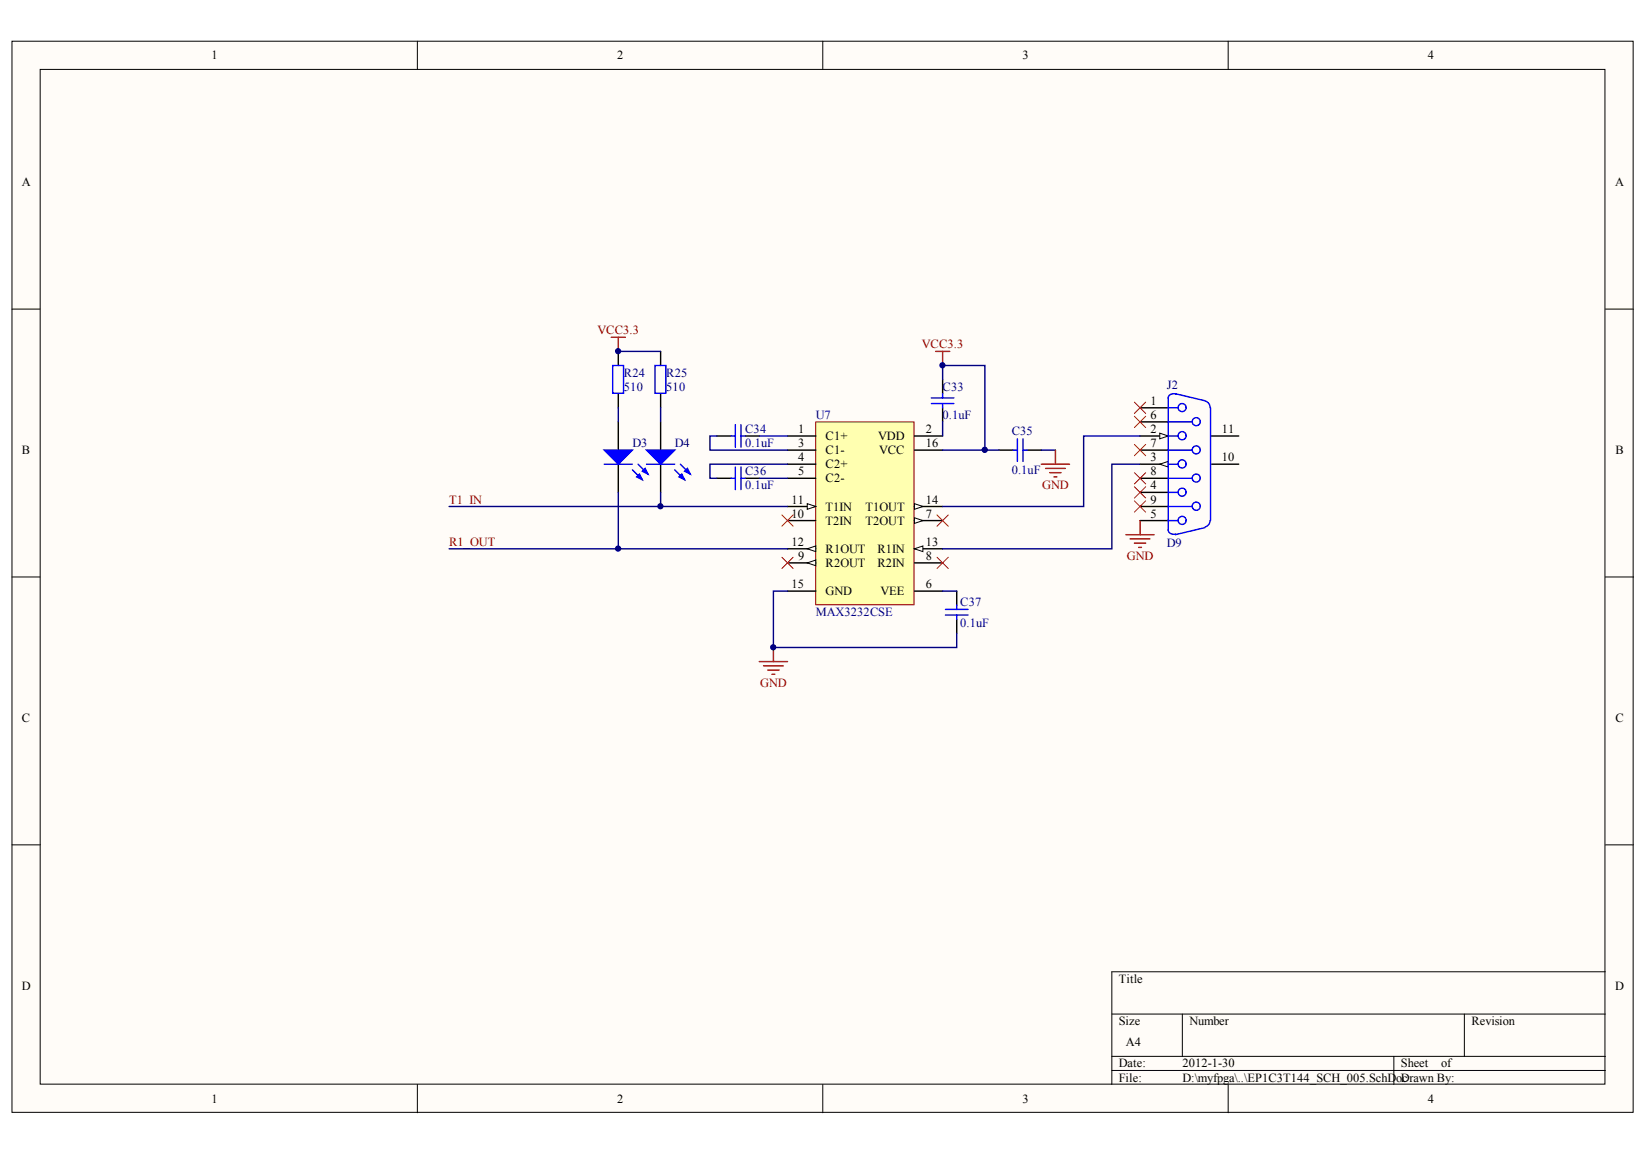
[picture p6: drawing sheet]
<svg xmlns="http://www.w3.org/2000/svg" width="291mm" height="204mm" viewBox="0 0 291 204" stroke-linecap="round" stroke-linejoin="round" font-family="sans-serif">
<g fill="#fffcf8" stroke="#000" stroke-width=".18">
<path d="M2.1 7.3h286v188.9h-286z"/>
<path d="M7.1 12.2h276v179h-276z"/>
</g>
<g fill="none" stroke="#000" stroke-width=".18">
<path d="M73.6 7.3v4.9M145.1 7.3v4.9M216.6 7.3v4.9M2.1 54.5h5M283.2 54.5h4.9M2.1 101.8h5M283.2 101.8h4.9M2.1 149h5M283.2 149h4.9M196.1 178.9h87.1M208.6 178.9v7.4M258.3 178.9v7.4"/>
<path d="M283.2 171.4h-87.1v19.9M73.6 191.3v5M145.1 191.3v5M196.1 186.3h87.1M196.1 188.8h87.1M216.6 191.3v5M245.9 186.3v5"/>
</g>
<path d="M143.9 74.4h17.3v32.3h-17.3z" fill="#ffffb0" stroke="#800000" stroke-width=".18"/>
<path d="M138.9 76.9h5M138.9 79.4h5M161.3 76.9h5M138.9 81.9h5M138.9 84.4h5M161.3 91.8h5M161.3 104.3h5" fill="none" stroke="#000" stroke-width=".25"/>
<path d="M161.3 91.3l1.5 .5-1.5 .5z" fill="#fffcf8" stroke="#000" stroke-width=".18"/>
<path d="M138.9 99.3h5M161.3 99.3h5" fill="none" stroke="#000" stroke-width=".25"/>
<path d="M142.4 99.3l1.5-.5v1z" fill="#fffcf8" stroke="#000" stroke-width=".18"/>
<path d="M138.9 91.8h5M138.9 89.3h5" fill="none" stroke="#000" stroke-width=".25"/>
<path d="M142.4 88.8l1.5 .5-1.5 .5z" fill="#fffcf8" stroke="#000" stroke-width=".18"/>
<path d="M138.9 96.8h5" fill="none" stroke="#000" stroke-width=".25"/>
<path d="M142.4 96.8l1.5-.5v1z" fill="#fffcf8" stroke="#000" stroke-width=".18"/>
<path d="M161.3 96.8h5" fill="none" stroke="#000" stroke-width=".25"/>
<path d="M161.3 96.8l1.5-.5v1z" fill="#fffcf8" stroke="#000" stroke-width=".18"/>
<path d="M161.3 89.3h5" fill="none" stroke="#000" stroke-width=".25"/>
<path d="M161.3 88.8l1.5 .5-1.5 .5z" fill="#fffcf8" stroke="#000" stroke-width=".18"/>
<path d="M161.3 79.4h5M201.1 71.9h5M201.1 76.9h5M138.9 104.3h5" fill="none" stroke="#000" stroke-width=".25"/>
<g fill="none" stroke="#00f" stroke-width=".25">
<path d="M206.1 76.9h1.7M206.1 71.9h1.7M206.1 74.4h4.2M206.1 79.4h4.2M206.1 81.9h1.7M206.1 86.9h1.7M206.1 91.8h1.7M206.1 84.4h4.2M206.1 89.3h4.2"/>
<circle cx="208.5" cy="76.9" r=".71"/>
<circle cx="208.5" cy="71.9" r=".71"/>
<circle cx="211" cy="79.4" r=".71"/>
<circle cx="211" cy="74.4" r=".71"/>
<circle cx="208.5" cy="81.8" r=".71"/>
<circle cx="208.5" cy="86.8" r=".71"/>
<circle cx="208.5" cy="91.8" r=".71"/>
<circle cx="211" cy="89.3" r=".71"/>
<circle cx="211" cy="84.3" r=".71"/>
</g>
<path d="M204.6 76.4l1.5 .5-1.5 .5z" fill="#fffcf8" stroke="#000" stroke-width=".18"/>
<path d="M201.1 81.9h5" fill="none" stroke="#000" stroke-width=".25"/>
<path d="M204.6 81.9l1.5-.5v1z" fill="#fffcf8" stroke="#000" stroke-width=".18"/>
<g fill="none" stroke="#000" stroke-width=".25">
<path d="M109.1 62v2.5M109.1 69.4v2.5M109.1 74.4v5M116.5 62v2.5M116.5 69.4v2.5M116.5 74.4v5M126.5 76.9h2.5M131.4 76.9h2.5M166.3 67v2.4M166.3 71.9v2.5M176.2 79.4h2.5M181.2 79.4h2.5"/>
<path d="M201.1 74.4h5M201.1 79.4h5M213.5 76.9h5M109.1 81.9v5M116.5 81.9v5M126.5 84.4h2.5M131.4 84.4h2.5M201.1 86.9h5M201.1 91.8h5M201.1 84.4h5M201.1 89.3h5M213.5 81.9h5"/>
<path d="M168.8 104.3v2.4M168.8 109.2v2.5"/>
</g>
<g fill="none" stroke="#00f" stroke-width=".25">
<path d="M108.1 64.5h1.9v4.9h-1.9zM115.5 64.5h1.9v4.9h-1.9zM129 76.9h.7M129.7 74.9v4M130.7 74.9v4M130.7 76.9h.7M164.3 70.2h4M164.3 71.2h4M166.3 69.4v.8M166.3 71.2v.7M178.7 79.4h.8M179.5 77.4v4"/>
<path d="M180.4 77.4v4M180.4 79.4h.8M206.1 70.2v23.4M207.3 69.4l5.2 1.3M207.4 69.5a.91 .91 0 0 0-1.3 .8M212.6 70.7a1.21 1.21 0 0 1 .9 1.2M213.5 71.9v19.9M106.6 81.9h5M111.6 82.9l1.7 1.7M112.5 81.9l1.8 1.7M114 81.9h5M119 82.9l1.8 1.7"/>
<path d="M120 81.9l1.7 1.7M129 84.4h.7M129.7 82.4v4M130.7 82.4v4M130.7 84.4h.7M206.1 93.5a.97 .97 0 0 0 1.3 .7M212.5 93.1l-5.2 1.2M213.5 91.8a1.21 1.21 0 0 1-.9 1.1M166.8 107.5h3.9M166.8 108.5h3.9M168.8 106.7v.8M168.8 108.5v.7"/>
</g>
<g fill="none" stroke="#800000" stroke-width=".25">
<path d="M107.8 59.5h2.5M109.1 59.5v2.5M165 62h2.5M166.3 62v2.5M186.2 79.4v2.5M183.7 81.9h5M184.4 82.6h3.5M185.2 83.4h2M185.9 84.1h.5M198.6 94.3h5M199.3 95.1h3.5M200.1 95.8h2"/>
<path d="M200.8 96.6h.5M201.1 91.8v2.5M133.9 116.7h5M134.7 117.4h3.5M135.4 118.2h2M136.2 118.9h.5M136.4 114.2v2.5"/>
</g>
<g fill="none" stroke="#000080" stroke-width=".25">
<path d="M109.1 71.9v2.5M109.1 62h7.4M116.5 71.9v2.5M126.5 76.9h-1.3v2.5h13.7M133.9 76.9h5M166.3 67v-2.5h7.4v14.9h-7.4M166.3 74.4v2.5M173.7 79.4h2.5M183.7 79.4h2.5M201.1 76.9h-10v12.4h-24.8M79.2 89.3h37.3M79.2 96.8h29.9"/>
<path d="M109.1 86.9v9.9h29.8M116.5 86.9v2.4h22.4M133.9 84.4h5M138.9 81.9h-13.7v2.5h1.3M201.1 81.9h-5v14.9h-29.8M138.9 104.3h-2.5v9.9h32.4v-2.5M166.3 104.3h2.5"/>
</g>
<g fill="none" stroke="#f00" stroke-width=".18">
<path d="M200.1 70.9l2 2M200.1 73.4l2 2M200.1 78.4l2 2M202.1 70.9l-2 2M202.1 73.4l-2 2M202.1 78.4l-2 2M137.9 90.8l2 2M137.9 98.3l2 2M139.9 90.8l-2 2M139.9 98.3l-2 2M165.3 98.3l2 2M165.3 90.8l2 2"/>
<path d="M167.3 98.3l-2 2M167.3 90.8l-2 2M200.1 83.4l2 2M200.1 85.9l2 1.9M200.1 88.3l2 2M202.1 83.4l-2 2M202.1 85.9l-2 1.9M202.1 88.3l-2 2"/>
</g>
<g fill="#00f" stroke="#00f" stroke-width=".25">
<path d="M114 79.4h5l-2.5 2.5z"/>
<path d="M119.8 84.1l.5-.5 .5 1z"/>
<path d="M120.8 83.1l.5-.5 .4 1z"/>
<path d="M106.6 79.4h5l-2.5 2.5z"/>
<path d="M112.3 84.1l.5-.5 .5 1z"/>
<path d="M113.3 83.1l.5-.5 .5 1z"/>
</g>
<g fill="#000080" stroke="#000080" stroke-width=".18">
<circle cx="109" cy="96.8" r=".46"/>
<circle cx="109" cy="61.9" r=".46"/>
<circle cx="116.5" cy="89.3" r=".46"/>
<circle cx="136.4" cy="114.2" r=".46"/>
<circle cx="166.2" cy="64.4" r=".46"/>
<circle cx="173.7" cy="79.3" r=".47"/>
</g>
<g font-size="2.2">
<text x="37.3" y="10.5">1</text>
<text x="108.8" y="10.5">2</text>
<text x="180.3" y="10.5">3</text>
<text x="251.9" y="10.5">4</text>
<text x="3.8" y="32.8">A</text>
<text x="284.9" y="32.8">A</text>
<text x="203" y="71.4">1</text>
<text x="140.8" y="76.4">1</text>
<text x="145.6" y="77.6">C1+</text>
<text x="154.9" y="77.6">VDD</text>
<text x="163.3" y="76.4">2</text>
<text x="203" y="76.4">2</text>
<text x="203" y="73.9">6</text>
<text x="215.5" y="76.4">11</text>
<text x="3.9" y="80.1">B</text>
<text x="140.8" y="78.9">3</text>
<text x="140.8" y="81.4">4</text>
<text x="140.8" y="83.9">5</text>
<text x="145.6" y="80.1">C1-</text>
<text x="145.6" y="82.6">C2+</text>
<text x="155.1" y="80.1">VCC</text>
<text x="163.3" y="78.9">16</text>
<text x="203" y="81.4">3</text>
<text x="203" y="78.9">7</text>
<text x="203" y="83.9">8</text>
<text x="215.5" y="81.4">10</text>
<text x="284.9" y="80.1">B</text>
<text x="139.6" y="88.8">11</text>
<text x="145.6" y="85.1">C2-</text>
<text x="163.3" y="88.8">14</text>
<text x="203" y="86.3">4</text>
<text x="203" y="88.8">9</text>
<text x="139.6" y="91.3">10</text>
<text x="145.6" y="92.6">T2IN</text>
<text x="145.6" y="90.1">T1IN</text>
<text x="152.7" y="92.6">T2OUT</text>
<text x="152.7" y="90.1">T1OUT</text>
<text x="163.3" y="91.3">7</text>
<text x="203" y="91.3">5</text>
<text x="139.6" y="96.3">12</text>
<text x="140.8" y="98.8">9</text>
<text x="145.6" y="100">R2OUT</text>
<text x="145.6" y="97.5">R1OUT</text>
<text x="154.8" y="100">R2IN</text>
<text x="154.8" y="97.5">R1IN</text>
<text x="163.3" y="98.8">8</text>
<text x="163.3" y="96.3">13</text>
<text x="139.6" y="103.7">15</text>
<text x="145.6" y="105">GND</text>
<text x="155.3" y="105">VEE</text>
<text x="163.3" y="103.7">6</text>
<text x="3.9" y="127.4">C</text>
<text x="284.9" y="127.4">C</text>
<text x="197.4" y="173.4">Title</text>
<text x="3.8" y="174.6">D</text>
<text x="284.9" y="174.6">D</text>
<text x="197.4" y="180.8">Size</text>
<text x="198.6" y="184.6">A4</text>
<text x="209.8" y="180.8">Number</text>
<text x="259.5" y="180.8">Revision</text>
<text x="197.4" y="188.3">Date:</text>
<text x="197.4" y="190.8">File:</text>
<text x="208.6" y="188.3">2012-1-30</text>
<text x="208.6" y="190.8">D:\myfpga\..\EP1C3T144_SCH_005.SchD</text>
<text x="246.3" y="190.8">oDrawn By:</text>
<text x="247.1" y="188.3">Sheet</text>
<text x="247.3" y="190.8">c</text>
<text x="254.2" y="188.3">of</text>
<text x="37.3" y="194.5">1</text>
<text x="108.8" y="194.5">2</text>
<text x="180.3" y="194.5">3</text>
<text x="251.9" y="194.5">4</text>
</g>
<g font-size="2.2" fill="#800000">
<text x="105.4" y="59">VCC3.3</text>
<text x="162.6" y="61.5">VCC3.3</text>
<text x="79.2" y="88.8">T1_IN</text>
<text x="183.9" y="86.3">GND</text>
<text x="79.2" y="96.3">R1_OUT</text>
<text x="198.8" y="98.8">GND</text>
<text x="134.1" y="121.1">GND</text>
</g>
<g font-size="2.2" fill="#000080">
<text x="110.1" y="68.9">510</text>
<text x="110.1" y="66.4">R24</text>
<text x="117.5" y="68.9">510</text>
<text x="117.5" y="66.4">R25</text>
<text x="166.3" y="68.9">C33</text>
<text x="205.8" y="68.7">J2</text>
<text x="131.4" y="76.4">C34</text>
<text x="143.9" y="73.9">U7</text>
<text x="166.3" y="73.9">0.1uF</text>
<text x="178.5" y="76.6">C35</text>
<text x="111.6" y="78.9">D3</text>
<text x="119" y="78.9">D4</text>
<text x="131.4" y="78.9">0.1uF</text>
<text x="131.4" y="83.9">C36</text>
<text x="178.5" y="83.6">0.1uF</text>
<text x="131.4" y="86.3">0.1uF</text>
<text x="205.8" y="96.5">D9</text>
<text x="169.4" y="106.9">C37</text>
<text x="143.9" y="108.7">MAX3232CSE</text>
<text x="169.4" y="110.6">0.1uF</text>
</g>
</svg>
